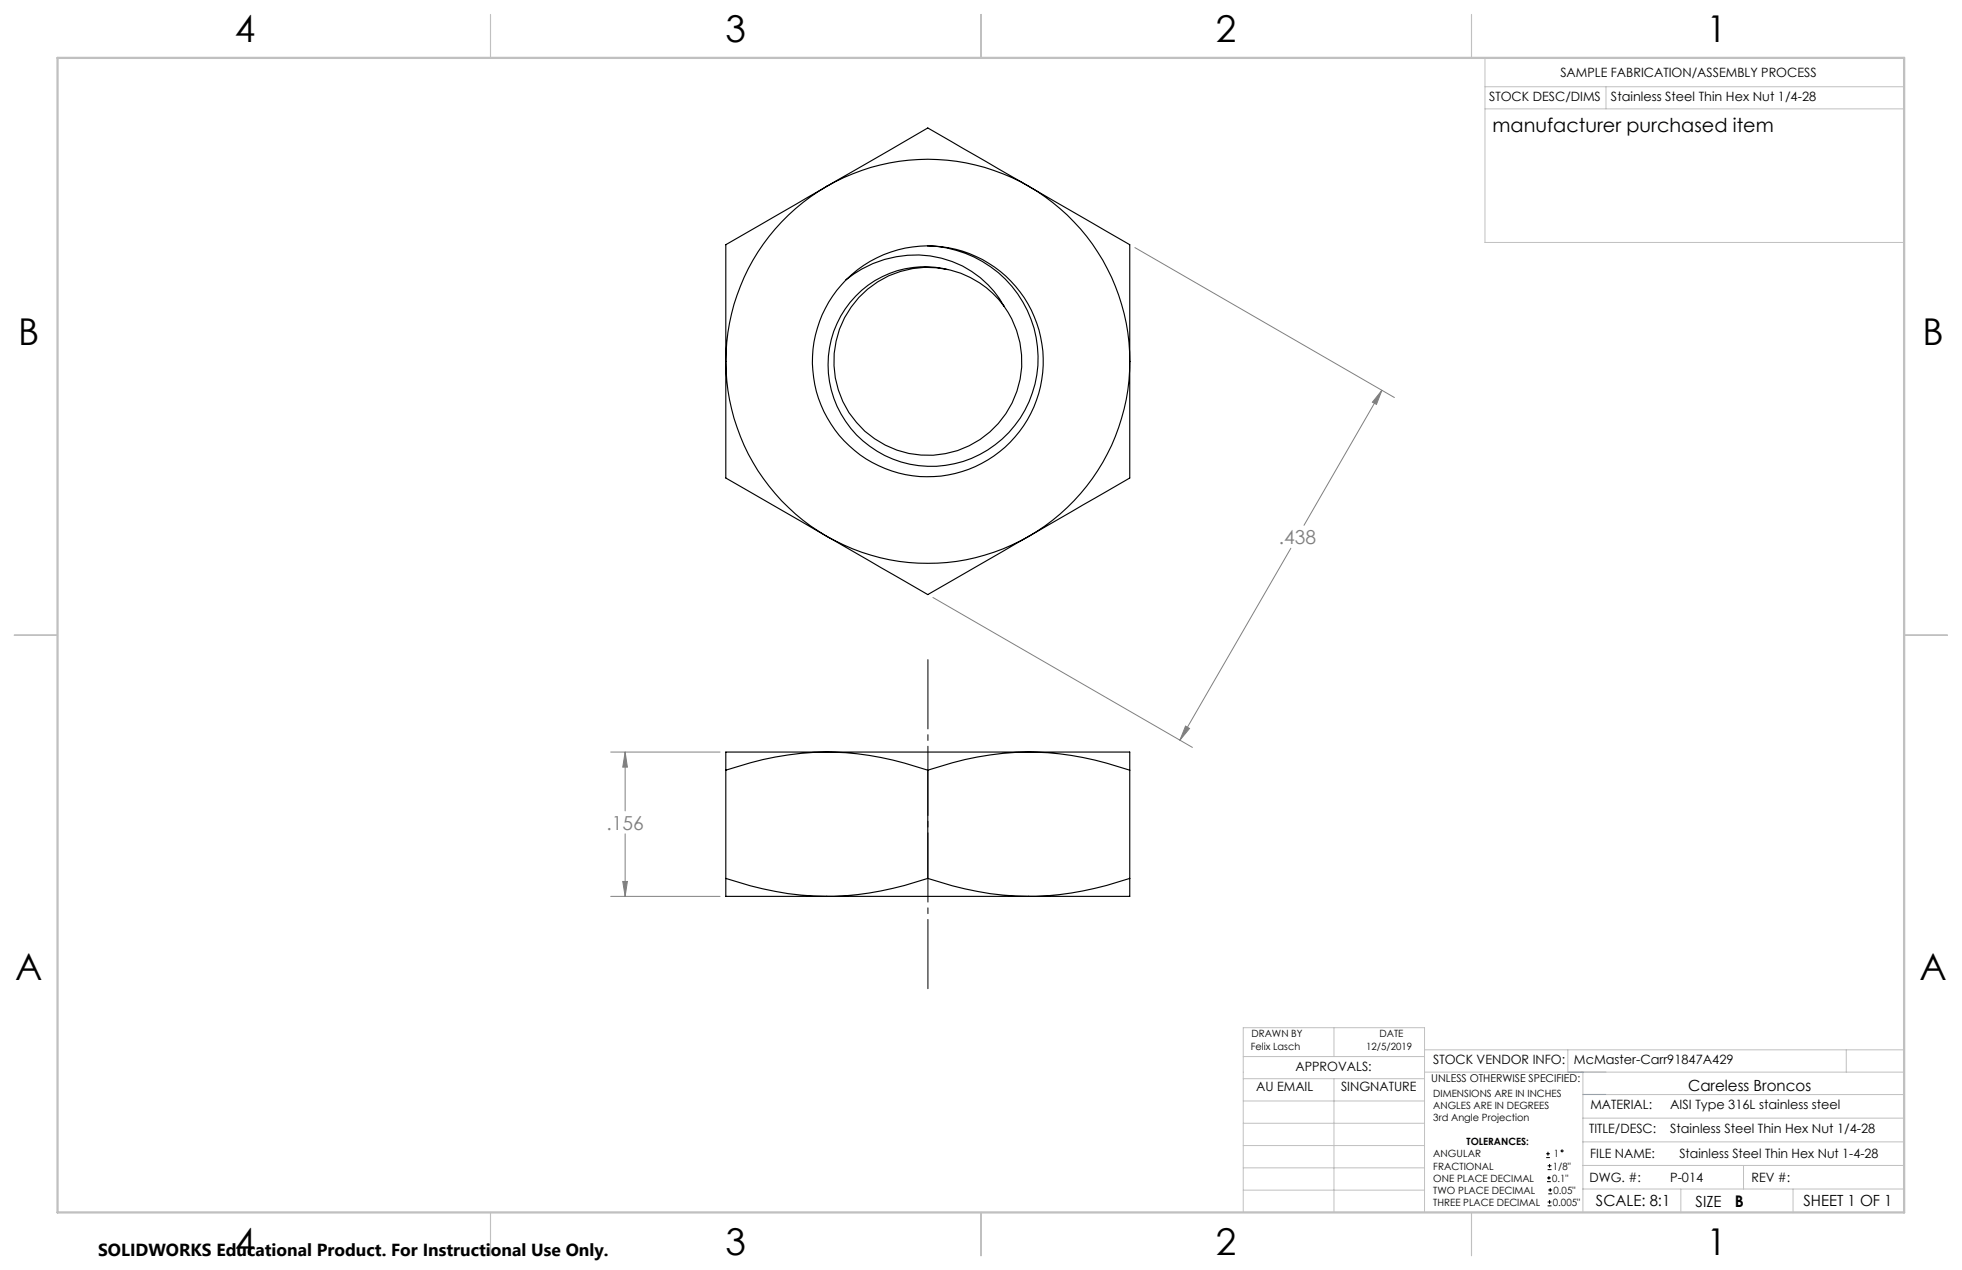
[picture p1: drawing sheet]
<svg xmlns="http://www.w3.org/2000/svg" width="432mm" height="279mm" viewBox="0 0 432 279" stroke-linecap="round" stroke-linejoin="round" font-family="sans-serif">
<g fill="none" stroke="#000" stroke-width=".22">
<path d="M340.3 254.7h.8M340.3 253.8h.8M340.5 260h.8M340.5 259.2h.8M340.6 257.3h.9M340.6 256.5h.9M340.7 253.4v.8M340.9 258.7v.8M341 256.1v.8M340.6 265.3h.9M340.6 264.4h.9M340.7 262.6h.9"/>
<path d="M340.7 261.8h.9M341 264v.9M341.2 261.4v.8"/>
<circle cx="343.8" cy="253.2" r=".2"/>
</g>
<path d="M249.8 54.5l57.1 33M304.1 85.9l-1.2 3.1-.9-.5zM304.1 85.9l-17.1 29.7M205.3 131.4l57.1 33M284.1 120.6l-24.4 42.2M260.9 159.7l.9 .6-2.1 2.5zM134.4 165.5h24.1M137.6 165.5l.5 3.3h-1zM137.6 165.5v12.9M134.4 197.2h24.1M137.1 193.9h1l-.5 3.3zM137.6 183.4v13.8" fill="none" stroke="#808080" stroke-width=".22"/>
<path d="M204.2 218.3v-74" fill="none" stroke="#000" stroke-width=".22" stroke-dasharray="15.2 1.3 1.3 1.3" stroke-dashoffset="-.8"/>
<g fill="none" stroke="#c0c0c0" stroke-width=".22">
<path d="M326.8 19.1h92.3M326.8 12.7v40.6h92.3M353.4 19.1v4.9M326.8 24h92.3M273.6 232.4h39.9M273.6 237.3h39.9M293.6 226.1v6.3M293.6 237.3v29.4M313.5 235.9h105.6M313.5 231h105.6M345.1 231v4.9M348.4 235.9v30.9"/>
<path d="M406.3 231v4.9M273.6 242.2h39.9M273.6 247.1h39.9M273.6 252h39.9M273.6 256.9h39.9M348.4 246h70.7M348.4 256.4h70.7M348.4 251.2h70.7M348.4 240.8h70.7M383.7 256.4v5.2M273.6 261.8h39.9M313.5 266.7v-40.6h-39.9v40.6h74.4"/>
<path d="M348.4 261.6h70.7M369.9 261.6v5.2M394.6 261.6v5.2"/>
</g>
<path d="M108 3.2v9.5M215.9 3.2v9.5M323.8 3.2v9.5M3.1 139.7h9.6M419.1 139.7h9.5M108 266.7v9.6M215.9 266.7v9.6M323.8 266.7v9.6" fill="none" stroke="#c0c0c0" stroke-width=".25"/>
<path d="M12.7 12.7h406.4v254h-406.4z" fill="none" stroke="#c0c0c0" stroke-width=".5"/>
<path d="M345.1 235.9h8.3M348.4 240.8h5" fill="none" stroke="#53a9ff" stroke-width=".22"/>
<path d="M137.6 165.5l.5 3.3h-1zM137.1 193.9h1l-.5 3.3zM260.9 159.7l.9 .6-2.1 2.5zM304.1 85.9l-1.2 3.1-.9-.5z" fill="#808080"/>
<g fill="none" stroke="#000" stroke-width=".25">
<path d="M182 41a44.5 44.5 0 0 0-22.3 38.5M182 41a44.4 44.4 0 0 1 44.4 0M182 41l-22.3 12.8v25.7M182 41l22.2-12.8 22.2 12.8M204.2 54.1a25.4 25.4 0 0 1 24.5 32 25.4 25.4 0 0 1-37.2 15.4 25.4 25.4 0 0 1-5.3-40M204.2 54.1a24.6 24.6 0 0 1 22.1 14.8 24.6 24.6 0 0 1-4.3 26.2 22.8 22.8 0 0 1-24.9 6.1 22.8 22.8 0 0 1-14.9-20.9 21.4 21.4 0 0 1 14.7-20.6 21.4 21.4 0 0 1 24 7.6M204.2 54.1a25.5 25.5 0 0 0-18 7.4M208.6 59.3a20.7 20.7 0 0 0-25 21.6 20.7 20.7 0 0 0 27.7 18 20.7 20.7 0 0 0 9.6-31.6M226.4 41a44.3 44.3 0 0 1 22.2 38.5M226.4 41l22.2 12.8v25.7M159.7 79.5a44.6 44.6 0 0 0 22.3 38.5M159.7 79.5v25.7l22.3 12.8"/>
<path d="M186.2 61.5a23.3 23.3 0 0 1 31.3 1.2l2.5 3 .9 1.6M248.6 79.5a44.4 44.4 0 0 1-22.2 38.5M248.6 79.5v25.7l-22.2 12.8M182 118a44.6 44.6 0 0 0 44.4 0M182 118l22.2 12.8 22.2-12.8M159.7 169.4v23.9M182 165.5a68.7 68.7 0 0 0-22.3 3.9M182 165.5a67.6 67.6 0 0 1 22.2 3.9M182 165.5h44.4M182 165.5h-22.3v3.9M204.2 169.4v23.9M226.4 165.5a68.7 68.7 0 0 0-22.2 3.9"/>
<path d="M226.4 165.5a67.6 67.6 0 0 1 22.2 3.9M226.4 165.5h22.2v3.9M248.6 169.4v23.9M159.7 193.3a70.8 70.8 0 0 0 22.3 3.9M159.7 193.3v3.9h22.3M182 197.2h44.4M204.2 193.3a68.6 68.6 0 0 1-22.2 3.9M204.2 193.3a70.8 70.8 0 0 0 22.2 3.9M248.6 193.3a68.6 68.6 0 0 1-22.2 3.9M248.6 193.3v3.9h-22.2"/>
</g>
<g font-size="8.1">
<text x="51.7" y="9.3">4</text>
<text x="159.7" y="9.3">3</text>
<text x="267.6" y="9.3">2</text>
<text x="375.6" y="9.3">1</text>
<text x="4" y="76">B</text>
<text x="423.1" y="76">B</text>
<text x="3.3" y="215.7">A</text>
<text x="422.4" y="215.7">A</text>
<text x="51.7" y="276">4</text>
<text x="159.7" y="276">3</text>
<text x="267.6" y="276">2</text>
<text x="375.6" y="276">1</text>
</g>
<text font-size="4.2" x="328.5" y="29">manufacturer purchased item</text>
<g font-size="4.2" fill="#808080">
<text x="281.5" y="119.7">.438</text>
<text x="133.5" y="182.5">.156</text>
</g>
<text font-size="3.8" x="21.6" y="276.3">SOLIDWORKS Educational Product. For Instructional Use Only.</text>
<text font-size="3.5" x="381.8" y="265.6">B</text>
<g font-size="3.4">
<text x="371.5" y="240.1">Careless Broncos</text>
<text x="351.2" y="265.2">SCALE: 8:1</text>
<text x="373.2" y="265.6">SIZE</text>
<text x="396.9" y="265.2">SHEET 1 OF 1</text>
</g>
<g font-size="2.8">
<text x="343.4" y="16.9">SAMPLE FABRICATION/ASSEMBLY PROCESS</text>
<text x="327.7" y="22.3">STOCK DESC/DIMS</text>
<text x="354.5" y="22.2">Stainless Steel Thin Hex Nut 1/4-28</text>
<text x="285.1" y="235.7">APPROVALS:</text>
<text x="315.4" y="234.1">STOCK VENDOR INFO:</text>
<text x="346.4" y="234.1">McMaster-Carr91847A429</text>
<text x="276.4" y="240.1">AU EMAIL</text>
<text x="295.1" y="240.1">SINGNATURE</text>
<text x="350" y="244.1">MATERIAL:</text>
<text x="367.6" y="244.1">AISI Type 316L stainless steel</text>
<text x="349.7" y="249.2">TITLE/DESC:</text>
<text x="367.6" y="249.2">Stainless Steel Thin Hex Nut 1/4-28</text>
<text x="350" y="254.7">FILE NAME:</text>
<text x="369.6" y="254.8">Stainless Steel Thin Hex Nut 1-4-28</text>
<text x="349.8" y="260">DWG. #:</text>
<text x="367.6" y="260">P-014</text>
<text x="385.5" y="260">REV #:</text>
</g>
<text font-size="2.4" x="315" y="238.1">UNLESS OTHERWISE SPECIFIED:</text>
<g font-size="2.2">
<text x="275.3" y="231.1">Felix Lasch</text>
<text x="275.4" y="228.2">DRAWN BY</text>
<text x="300.7" y="231.1">12/5/2019</text>
<text x="303.6" y="228.2">DATE</text>
<text x="315.4" y="241.4">DIMENSIONS ARE IN INCHES</text>
<text x="315.4" y="244">ANGLES ARE IN DEGREES</text>
<text x="315.4" y="246.7">3rd Angle Projection</text>
<text x="322.8" y="252">TOLERANCES:</text>
<text x="315.4" y="254.6">ANGULAR</text>
<text x="315.4" y="257.3">FRACTIONAL</text>
<text x="341.8" y="257.3">1/8&quot;</text>
<text x="342" y="254.6">1</text>
<text x="315.4" y="262.6">TWO PLACE DECIMAL</text>
<text x="315.4" y="260">ONE PLACE DECIMAL</text>
<text x="341.6" y="260">0.1&quot;</text>
<text x="341.9" y="262.6">0.05&quot;</text>
<text x="315.4" y="265.3">THREE PLACE DECIMAL</text>
<text x="341.8" y="265.3">0.005&quot;</text>
</g>
</svg>
